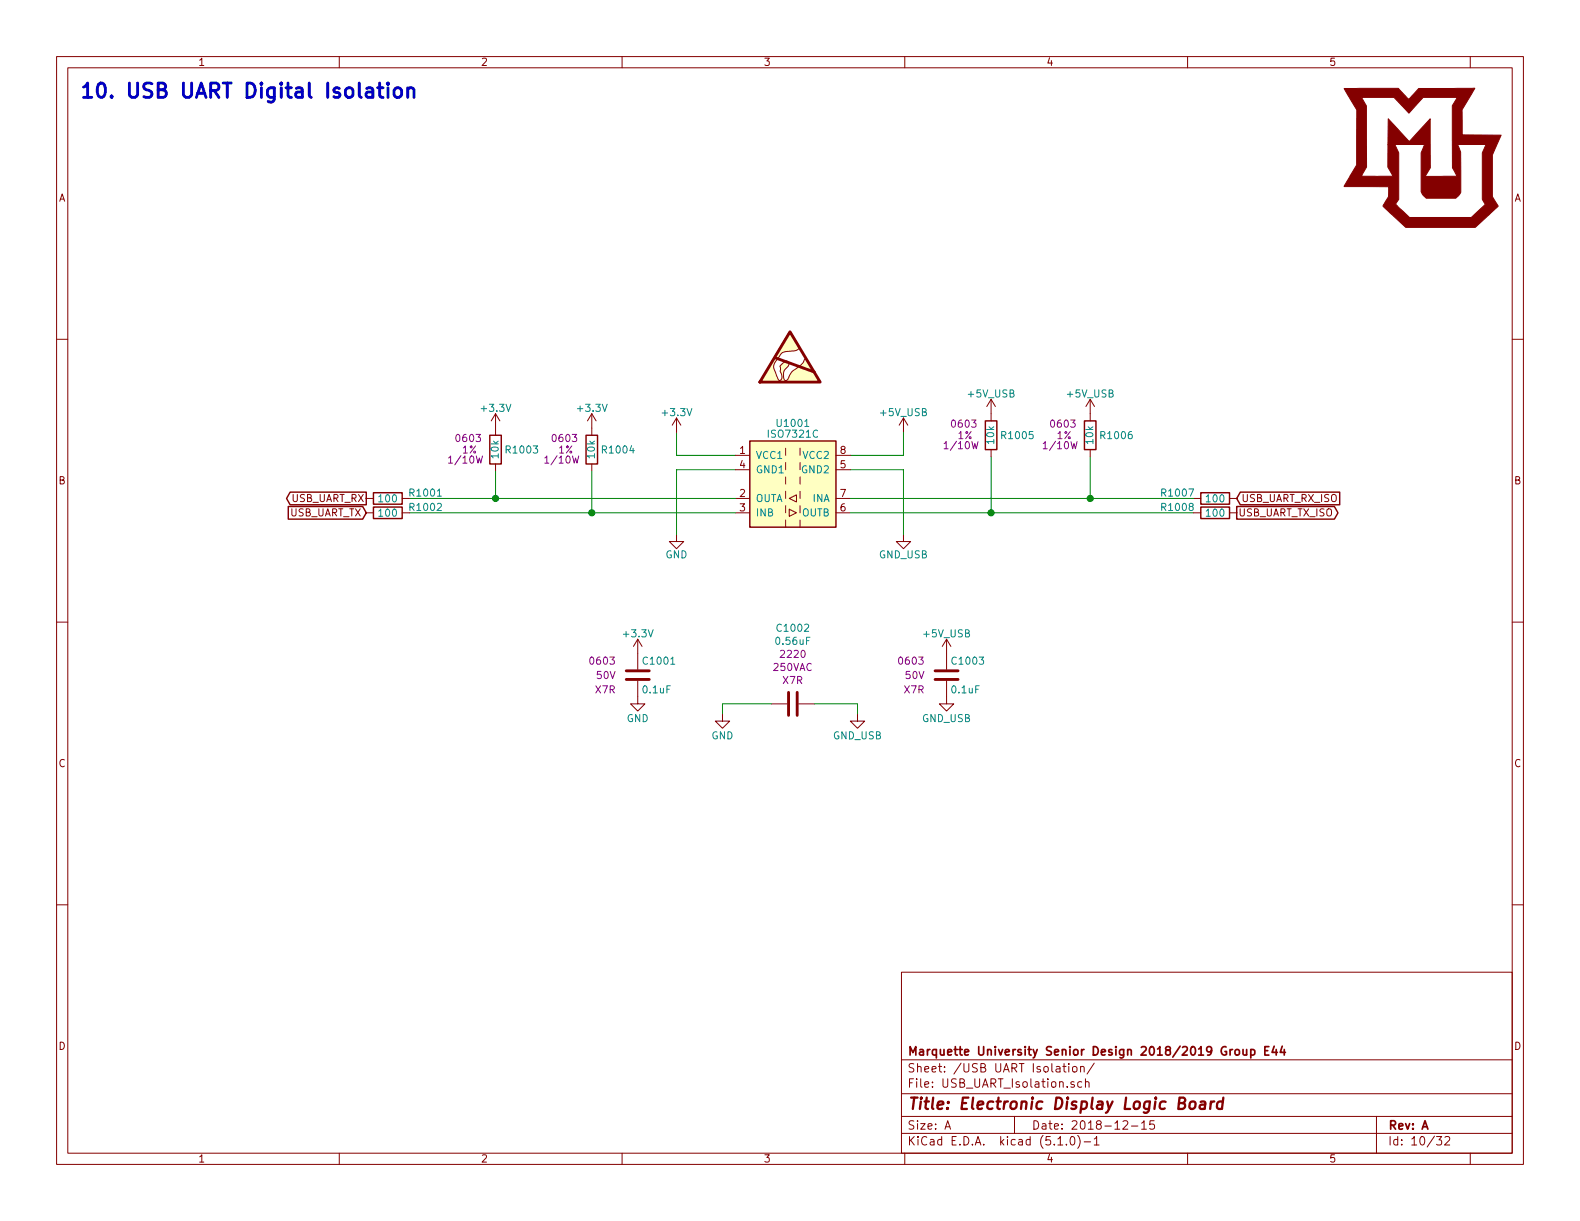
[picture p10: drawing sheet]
<svg xmlns="http://www.w3.org/2000/svg" width="279mm" height="216mm" viewBox="0 0 279 216" stroke-linecap="round" stroke-linejoin="round" font-family="sans-serif">
<g fill="none" stroke="#840000" stroke-width=".18">
<path d="M10 10h259.4v195.9h-259.4zM12 12h255.4v191.9h-255.4zM60 10v2M110 10v2M160 10v2M210 10v2M260 10v2M10 60h2M139.6 58.6l1.8 2.9-.6 .5-1.4 .1a1.5 1.5 0 0 0-1.7 1l-.1 .3a1.84 1.84 0 0 0-.4 2.6l.1 .3a1.05 1.05 0 0 0 .6 1 .98 .98 0 0 0 .1-1.6v-.3a.98 .98 0 0 1 .6-1.3 .48 .48 0 0 1 .6-.2 .48 .48 0 0 1 .3 .6l-.1 .2a1.94 1.94 0 0 0-.7 2.5l.2 .1 .3-.1a5.8 5.8 0 0 1 2.5-2.7l.4-.4a.75 .75 0 0 1 .5-.7l2.5 4.2h-10.8zM267.4 60h2M87.6 73.2v3.8M87.6 73.2l-.7 1.2"/>
<path d="M87.6 73.2l.8 1.2M104.6 73.2v3.8M104.6 73.2l-.7 1.2M104.6 73.2l.8 1.2M119.6 73.9l-.7 1.3M119.6 73.9v2.6M119.6 73.9l.8 1.3M138.9 79.2v1.3M141.5 79.2v1.3M159.8 73.9l-.8 1.3M159.8 73.9v2.6M159.8 73.9l.7 1.3"/>
<path d="M175.3 70.6v3.8M175.3 79.5v1.3M175.3 70.6l-.8 1.3M175.3 70.6l.7 1.3M192.8 70.6v3.8M192.8 79.5v1.3M192.8 70.6l-.8 1.3M192.8 70.6l.7 1.3M64.8 88.1h1.2M64.8 90.7h1.2M71.1 88.1h1.3M71.1 90.7h1.3"/>
<path d="M87.6 82v1.3M104.6 82v1.3M119.6 94.5v1.3h1.3l-1.3 1.2-1.2-1.2h1.2M130 80.5h2.6M130 88.1h2.6M130 90.7h2.6M130 83.1h2.6M138.9 81.8v1.3M138.9 84.3v1.3M138.9 89.4v1.3M138.9 91.9v1.3M139.6 90l1.2 .7-1.2 .6z"/>
<path d="M139.6 88.1l1.2-.6v1.3zM141.5 84.3v1.3M141.5 86.9v1.2M141.5 91.9v1.3M147.8 80.5h2.6M147.8 88.1h2.6M147.8 90.7h2.6M147.8 83.1h2.6M159.8 94.5v1.3h1.2l-1.2 1.2-1.3-1.2h1.3M211.1 88.1h1.2M211.1 90.7h1.2M217.4 88.1h1.3"/>
<path d="M217.4 90.7h1.3M10 110h2M112.8 113v5.4M112.8 113l-.8 1.3M112.8 113l.7 1.3M167.4 113v5.4M167.4 113l-.8 1.3M167.4 113l.7 1.3M267.4 110h2M112.8 120.4v4.1h1.2l-1.2 1.2-1.3-1.2h1.3M127.8 126.2v1.3h1.2l-1.2 1.3-1.3-1.3h1.3M136.4 124.5h2.8"/>
<path d="M141.2 124.5h2.8M151.6 126.2v1.3h1.3l-1.3 1.3-1.2-1.3h1.2M167.4 120.4v4.1h1.3l-1.3 1.2-1.3-1.2h1.3M10 160h2M267.4 160h2M159.4 171.9h108v32h-108zM159.4 197.4h108M159.4 193.4h108M159.4 187.4h108M167.1 199.7l.5-1.5 .5 1.5M167.2 199.2h.8M179.4 197.4v3"/>
<path d="M187.9 188.6h.6M188.2 188.1v1.3l.3 .2M189 188.1v.1M189 188.6v1M189.7 188.7l.2-.1 .5 .1v.7l-.3 .2-.4-.2zM189.9 191.3a.37 .37 0 0 0-.5 .2v.2l.5 .1 .1 .2-.2 .3-.4-.1M191.1 188.7l.2-.1h.3l.1 1M191.1 188.6v1M191.3 191.3h-.4l-.3 .2 .1 .6 .2 .2 .4-.1M191.9 191.4l.1-.1a.37 .37 0 0 1 .6 .2v.8M191.9 190.8v1.5M193.5 188l-1.3 1.9"/>
<path d="M198.6 198.3l.2-.1h.4l.2 .4-.9 1.1h.9M200.1 199.1h1.1M201.9 198.6l.4-.4v1.5M201.9 199.7h.8M204.1 198.2h-.7l-.1 .7 .2-.1h.5l.2 .2-.1 .5-.2 .2-.6-.2M243.4 197.4v6.5M60 203.9v2M110 203.9v2M159.4 200.4h108M160 203.9v2M187.1 202.5h.8M188.6 202.3v.2"/>
<path d="M189.4 201.1l.3-.1a.94 .94 0 0 1 0 1.5 .82 .82 0 0 1-.3-1.4zM190.6 200.8a1.71 1.71 0 0 1 0 2.2M191.7 201.9h1.2M193.5 201.4l.4-.4v1.5M193.5 202.5h.9M210 203.9v2M254 201h.9l-.4 .5 .4 .2v.6l-.2 .2-.7-.2M255.5 201.1l.2-.1h.4l.2 .1 .1 .3-.1 .2-.9 .9h1M260 203.9v2"/>
</g>
<path d="M210.5 194.9a.53 .53 0 0 1 .5-.2 .53 .53 0 0 1 .4 .4v.6a.54 .54 0 0 1-.6 .4 .54 .54 0 0 1-.5-.4zM212.3 194.8h.8l-.1 1.3M213.1 195.2l-.7 .1a.4 .4 0 0 0-.3 .4 .4 .4 0 0 0 .3 .4l.6-.1M214.1 194.8l-.1 1.3M214.7 194.8a.55 .55 0 0 0-.6 .3M216.2 194.8a.68 .68 0 0 0-1 .3v.8l.3 .2 .6-.1M216.3 194.1l-.2 2" fill="none" stroke="#840000" stroke-width=".41"/>
<path d="M218 185.6l-.5 .3M218.5 185.7l.2-.1 .4 .1v.7l-.2 .2-.4-.2zM219.8 185.6v.8a.37 .37 0 0 0 .6 0M220.4 185.6v1M221.2 185.6h.4l.3 .3-.1 .5-.2 .2-.4-.1M221.2 185.6v1.5M223.7 185.8h.5M224.4 185.1h-.7v1.5h.7M225.3 185l-.4 1.1h1M225.7 185.6v1M226.7 185l-.3 1.1h.9M227.1 185.6v1" fill="none" stroke="#840000" stroke-width=".3"/>
<g fill="none" stroke="#840000" stroke-width=".25">
<path d="M86.6 77h2v5h-2zM103.6 77h2.1v5h-2.1zM132.6 78h15.2v15.2h-15.2zM174.2 74.4h2.1v5.1h-2.1zM191.8 74.4h2v5.1h-2zM51 89.6h13.1l.7 1.1-.7 1.1h-13.1zM51.3 87h13.5v2.3h-13.5l-.6-1.2zM66 87.1h5.1v2.1h-5.1zM66 89.7h5.1v2h-5.1zM212.3 87.1h5.1v2.1h-5.1zM212.3 89.7h5.1v2h-5.1zM218.7 89.6h17.3l.6 1.1-.6 1.1h-17.3z"/>
<path d="M219.3 87h17.6v2.3h-17.6l-.6-1.2z"/>
</g>
<g fill="none" stroke="#008400" stroke-width=".18">
<path d="M119.6 76.5v4h10.4M159.8 76.5v4h-9.4M72.4 88.1h57.6M72.4 90.7h57.6M87.6 83.3v4.8M104.6 83.3v7.4M130 83.1h-10.4v11.4M150.4 83.1h9.4v11.4M150.4 88.1h60.7M150.4 90.7h60.7M175.3 80.8v9.9M192.8 80.8v7.3"/>
<path d="M136.4 124.5h-8.6v1.7M144 124.5h7.6v1.7"/>
</g>
<path d="M139.7 58.7l5.3 8.9h-10.6zM137 63.2l7 2.6M110.7 118.6h4.1M165.4 118.6h4M110.7 120.1h4.1M139.4 122.4v4.1M141 122.4v4.1M165.4 120.1h4" fill="none" stroke="#840000" stroke-width=".51"/>
<g fill="#ffffc2" stroke="#ffffc2" stroke-width=".18">
<path d="M132.6 78h15.2v15.2h-15.2z"/>
<path d="M139.6 58.6l1.8 2.9-.6 .5-1.4 .1a1.5 1.5 0 0 0-1.7 1l-.1 .3a1.84 1.84 0 0 0-.4 2.6l.1 .3a1.05 1.05 0 0 0 .6 1 .98 .98 0 0 0 .1-1.6v-.3a.98 .98 0 0 1 .6-1.3 .48 .48 0 0 1 .6-.2 .48 .48 0 0 1 .3 .6l-.1 .2a1.94 1.94 0 0 0-.7 2.5l.2 .1 .3-.1a5.8 5.8 0 0 1 2.5-2.7l.4-.4a.75 .75 0 0 1 .5-.7l2.5 4.2h-10.8z"/>
</g>
<g fill="#008400" stroke="#008400" stroke-width=".25">
<circle cx="104.6" cy="90.7" r=".51"/>
<circle cx="175.3" cy="90.7" r=".51"/>
<circle cx="87.6" cy="88.1" r=".51"/>
<circle cx="192.8" cy="88.1" r=".51"/>
</g>
<path d="M66.8 15.5h.9M67.1 14.7v2.1l.2 .3 .4 .1M68.6 14.7l-.1 .1 .1 .1 .1-.1-.1-.1v.2M68.6 15.5v1.7M69.8 15.8a.69 .69 0 0 1 .7-.3 .69 .69 0 0 1 .5 .5v.7a.7 .7 0 0 1-.7 .5 .7 .7 0 0 1-.6-.5v-.7zM72.1 15.8a.63 .63 0 0 1 1.1 .1v1.3M72.1 15.5v1.7" fill="none" stroke="#0000c2" stroke-width=".51"/>
<path d="M237.7 15.6h9.6l1.8 2 1.8-2h9.9l-2.3 3.8 .1 4.5h6.9l-1.6 3.5v7.4l1 1.6-4 3.8h-12.3l-4-3.8 .9-1.6 .1-1.8h-7.9l1.1-1.9h7.5l-.9-1.6v-3.9h1.3l.6 1.4v8.3l-.5 .8 2.5 2.4h10.9l2.5-2.4-.6-.8v-8.3l.7-1.4h-5l.5 1.3v7.1l-.9 1.1h-5.2l-.7-.7-.2-.5v-6.9l.6-1.4h-6.5l.1-4.6 3.7 4 3.7-4v8.7l-.9 1.5 5.7-.1-.9-1.4v-11l.9-1.5h-6l-2.6 2.8-2.6-2.8h-5.7l.8 1.5 .1 10.8-1 1.6h-1.9l1.1-1.9v-9.8z" fill="#840000" stroke="#840000" stroke-width=".18"/>
<text font-size="3.5" fill="#0000c2" x="14" y="17.3">10. USB UART Digital Isolation</text>
<text font-size="2.8" fill="#840000" x="160.4" y="196.2">Title: Electronic Display Logic Board</text>
<g font-size="2.1" fill="#840000">
<text x="160.4" y="189.6">Sheet: /USB UART Isolation/</text>
<text x="160.4" y="186.6">Marquette University Senior Design 2018/2019 Group E44</text>
<text x="160.4" y="192.3">File: USB_UART_Isolation.sch</text>
<text x="160.4" y="202.5">KiCad E.D.A. kicad (5.1.0)-1</text>
<text x="160.4" y="199.7">Size: A</text>
<text x="182.4" y="199.7">Date: 2018-12-15</text>
<text x="245.4" y="199.7">Rev: A</text>
<text x="245.4" y="202.5">Id: 10/32</text>
</g>
<g font-size="1.8" fill="#840000">
<text x="35" y="11.6">1</text>
<text x="85" y="11.6">2</text>
<text x="135" y="11.6">3</text>
<text x="185" y="11.6">4</text>
<text x="235" y="11.6">5</text>
<text x="10.4" y="35.6">A</text>
<text x="267.8" y="35.6">A</text>
<text x="130.8" y="80.3">1</text>
<text x="130.8" y="82.8">4</text>
<text x="148.6" y="82.8">5</text>
<text x="148.6" y="80.3">8</text>
<text x="10.4" y="85.6">B</text>
<text x="51.4" y="88.8">USB_UART_RX</text>
<text x="130.8" y="87.9">2</text>
<text x="148.6" y="87.9">7</text>
<text x="219.5" y="88.8">USB_UART_RX_ISO</text>
<text x="267.8" y="85.6">B</text>
<text x="51.1" y="91.3">USB_UART_TX</text>
<text x="130.8" y="90.4">3</text>
<text x="148.6" y="90.4">6</text>
<text x="218.9" y="91.3">USB_UART_TX_ISO</text>
<text x="10.4" y="135.6">C</text>
<text x="267.8" y="135.6">C</text>
<text x="10.4" y="185.6">D</text>
<text x="267.8" y="185.6">D</text>
<text x="35" y="205.5">1</text>
<text x="85" y="205.5">2</text>
<text x="135" y="205.5">3</text>
<text x="185" y="205.5">4</text>
<text x="235" y="205.5">5</text>
</g>
<g font-size="1.8" fill="#008484">
<text x="171.3" y="70.3">+5V_USB</text>
<text x="188.8" y="70.3">+5V_USB</text>
<text x="85.3" y="72.8">+3.3V</text>
<text x="102.3" y="72.8">+3.3V</text>
<text x="117.3" y="73.6">+3.3V</text>
<text x="136.1" y="77.4">ISO7321C</text>
<text x="137.6" y="75.5">U1001</text>
<text x="155.8" y="73.6">+5V_USB</text>
<text x="177.3" y="77.6">R1005</text>
<text x="194.8" y="77.6">R1006</text>
<text x="88.2" y="81" transform="rotate(-90 88.2 81)">10k</text>
<text x="89.7" y="80.2">R1003</text>
<text x="105.2" y="81" transform="rotate(-90 105.2 81)">10k</text>
<text x="106.7" y="80.2">R1004</text>
<text x="133.6" y="81.2">VCC1</text>
<text x="133.6" y="83.7">GND1</text>
<text x="141.9" y="83.7">GND2</text>
<text x="142.1" y="81.2">VCC2</text>
<text x="175.8" y="78.4" transform="rotate(-90 175.8 78.4)">10k</text>
<text x="193.3" y="78.4" transform="rotate(-90 193.3 78.4)">10k</text>
<text x="67.1" y="88.8">100</text>
<text x="72.7" y="87.8">R1001</text>
<text x="133.6" y="88.8">OUTA</text>
<text x="143.8" y="88.8">INA</text>
<text x="205.6" y="87.8">R1007</text>
<text x="213.4" y="88.8">100</text>
<text x="67.1" y="91.4">100</text>
<text x="72.7" y="90.3">R1002</text>
<text x="133.6" y="91.3">INB</text>
<text x="141.8" y="91.3">OUTB</text>
<text x="205.6" y="90.3">R1008</text>
<text x="213.4" y="91.4">100</text>
<text x="117.7" y="98.7">GND</text>
<text x="155.4" y="98.7">GND_USB</text>
<text x="110.4" y="112.7">+3.3V</text>
<text x="137.6" y="111.7">C1002</text>
<text x="163.4" y="112.7">+5V_USB</text>
<text x="113.9" y="117.5">C1001</text>
<text x="137.4" y="114">0.56uF</text>
<text x="168.6" y="117.5">C1003</text>
<text x="113.8" y="122.6">0.1uF</text>
<text x="168.4" y="122.6">0.1uF</text>
<text x="110.8" y="127.7">GND</text>
<text x="125.8" y="130.7">GND</text>
<text x="147.3" y="130.7">GND_USB</text>
<text x="163.1" y="127.7">GND_USB</text>
</g>
<g font-size="1.8" fill="#840084">
<text x="168.5" y="75.6">0603</text>
<text x="169.4" y="77.6">1%</text>
<text x="186" y="75.6">0603</text>
<text x="186.9" y="77.6">1%</text>
<text x="79.8" y="82">1/10W</text>
<text x="80.8" y="78.2">0603</text>
<text x="81.8" y="80.2">1%</text>
<text x="96.8" y="82">1/10W</text>
<text x="97.9" y="78.2">0603</text>
<text x="98.8" y="80.2">1%</text>
<text x="167.4" y="79.4">1/10W</text>
<text x="184.9" y="79.4">1/10W</text>
<text x="104.5" y="117.5">0603</text>
<text x="136.9" y="118.6">250VAC</text>
<text x="138.3" y="116.3">2220</text>
<text x="159.1" y="117.5">0603</text>
<text x="105.3" y="122.6">X7R</text>
<text x="105.6" y="120.1">50V</text>
<text x="138.5" y="121">X7R</text>
<text x="159.9" y="122.6">X7R</text>
<text x="160.2" y="120.1">50V</text>
</g>
</svg>
